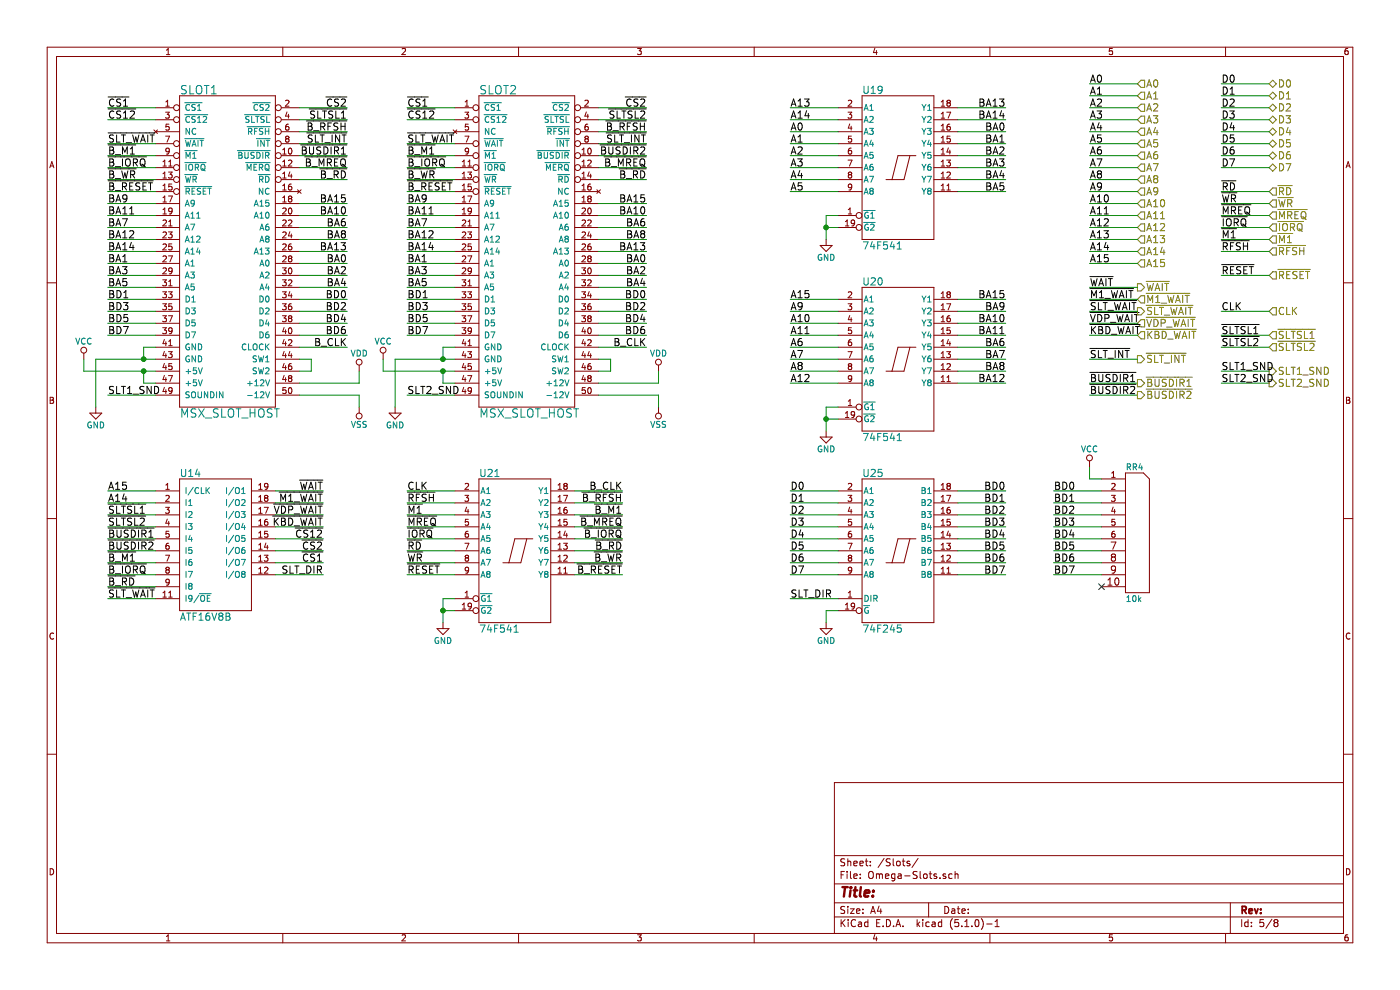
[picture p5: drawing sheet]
EESchema Schematic File Version 4
LIBS:Omega-Mainboard-cache
EELAYER 29 0
EELAYER END
$Descr A4 11693 8268
encoding utf-8
Sheet 5 8
Title ""
Date ""
Rev ""
Comp ""
Comment1 ""
Comment2 ""
Comment3 ""
Comment4 ""
$EndDescr
$Comp
L my_components:MSX_SLOT_HOST SLOT1
U 1 1
P 1900 2100
F 0 "SLOT1" H 1500 3450 70  0000 L CNN
F 1 "MSX_SLOT_HOST" H 1500 750 70  0000 L CNN
F 2 "My_Components:Conn_Edge_50P" H 2000 1800 60  0001 C CNN
F 3 "" H 2000 1800 60  0000 C CNN
	1    1900 2100
	1    0    0    -1  
$EndComp
$Comp
L power:VCC #PWR057
U 1 1
P 700 3000
F 0 "#PWR057" H 700 2850 50  0001 C CNN
F 1 "VCC" H 700 3150 50  0000 C CNN
F 2 "" H 700 3000 50  0001 C CNN
F 3 "" H 700 3000 50  0001 C CNN
	1    700  3000
	1    0    0    -1  
$EndComp
$Comp
L power:GND #PWR058
U 1 1
P 800 3400
F 0 "#PWR058" H 800 3150 50  0001 C CNN
F 1 "GND" H 800 3250 50  0000 C CNN
F 2 "" H 800 3400 50  0001 C CNN
F 3 "" H 800 3400 50  0001 C CNN
	1    800  3400
	1    0    0    -1  
$EndComp
$Comp
L power:VDD #PWR059
U 1 1
P 3000 3100
F 0 "#PWR059" H 3000 2950 50  0001 C CNN
F 1 "VDD" H 3000 3250 50  0000 C CNN
F 2 "" H 3000 3100 50  0001 C CNN
F 3 "" H 3000 3100 50  0001 C CNN
	1    3000 3100
	1    0    0    -1  
$EndComp
$Comp
L power:VSS #PWR060
U 1 1
P 3000 3400
F 0 "#PWR060" H 3000 3250 50  0001 C CNN
F 1 "VSS" H 3000 3550 50  0000 C CNN
F 2 "" H 3000 3400 50  0001 C CNN
F 3 "" H 3000 3400 50  0001 C CNN
	1    3000 3400
	-1   0    0    1   
$EndComp
Text Label 900  900  0    60   ~ 0
~CS1
Text Label 900  1000 0    60   ~ 0
~CS12
Text Label 2900 900  2    60   ~ 0
~CS2
Text Label 900  1200 0    60   ~ 0
~SLT_WAIT
Text Label 900  1300 0    60   ~ 0
~B_M1
Text Label 900  1400 0    60   ~ 0
~B_IORQ
Text Label 900  1500 0    60   ~ 0
~B_WR
Text Label 900  1600 0    60   ~ 0
~B_RESET
Text Label 900  1700 0    60   ~ 0
BA9
Text Label 900  1800 0    60   ~ 0
BA11
Text Label 900  1900 0    60   ~ 0
BA7
Text Label 900  2000 0    60   ~ 0
BA12
Text Label 900  2100 0    60   ~ 0
BA14
Text Label 900  2200 0    60   ~ 0
BA1
Text Label 900  2300 0    60   ~ 0
BA3
Text Label 900  2400 0    60   ~ 0
BA5
Text Label 900  2500 0    60   ~ 0
BD1
Text Label 900  2600 0    60   ~ 0
BD3
Text Label 900  2700 0    60   ~ 0
BD5
Text Label 900  2800 0    60   ~ 0
BD7
Text Label 2900 1000 2    60   ~ 0
~SLTSL1
Text Label 2900 1100 2    60   ~ 0
~B_RFSH
Text Label 2900 1200 2    60   ~ 0
~SLT_INT
Text Label 2900 1300 2    60   ~ 0
~BUSDIR1
Text Label 2900 1400 2    60   ~ 0
~B_MREQ
Text Label 2900 1500 2    60   ~ 0
~B_RD
Text Label 2900 1700 2    60   ~ 0
BA15
Text Label 2900 1800 2    60   ~ 0
BA10
Text Label 2900 1900 2    60   ~ 0
BA6
Text Label 2900 2000 2    60   ~ 0
BA8
Text Label 2900 2100 2    60   ~ 0
BA13
Text Label 2900 2200 2    60   ~ 0
BA0
Text Label 2900 2300 2    60   ~ 0
BA2
Text Label 2900 2400 2    60   ~ 0
BA4
Text Label 2900 2500 2    60   ~ 0
BD0
Text Label 2900 2600 2    60   ~ 0
BD2
Text Label 2900 2700 2    60   ~ 0
BD4
Text Label 2900 2800 2    60   ~ 0
BD6
Text Label 2900 2900 2    60   ~ 0
B_CLK
Text Label 900  3300 0    60   ~ 0
SLT1_SND
$Comp
L my_components:MSX_SLOT_HOST SLOT2
U 1 1
P 4400 2100
F 0 "SLOT2" H 4000 3450 70  0000 L CNN
F 1 "MSX_SLOT_HOST" H 4000 750 70  0000 L CNN
F 2 "My_Components:Conn_Edge_50P" H 4500 1800 60  0001 C CNN
F 3 "" H 4500 1800 60  0000 C CNN
	1    4400 2100
	1    0    0    -1  
$EndComp
$Comp
L power:VCC #PWR061
U 1 1
P 3200 3000
F 0 "#PWR061" H 3200 2850 50  0001 C CNN
F 1 "VCC" H 3200 3150 50  0000 C CNN
F 2 "" H 3200 3000 50  0001 C CNN
F 3 "" H 3200 3000 50  0001 C CNN
	1    3200 3000
	1    0    0    -1  
$EndComp
$Comp
L power:GND #PWR062
U 1 1
P 3300 3400
F 0 "#PWR062" H 3300 3150 50  0001 C CNN
F 1 "GND" H 3300 3250 50  0000 C CNN
F 2 "" H 3300 3400 50  0001 C CNN
F 3 "" H 3300 3400 50  0001 C CNN
	1    3300 3400
	1    0    0    -1  
$EndComp
$Comp
L power:VDD #PWR063
U 1 1
P 5500 3100
F 0 "#PWR063" H 5500 2950 50  0001 C CNN
F 1 "VDD" H 5500 3250 50  0000 C CNN
F 2 "" H 5500 3100 50  0001 C CNN
F 3 "" H 5500 3100 50  0001 C CNN
	1    5500 3100
	1    0    0    -1  
$EndComp
$Comp
L power:VSS #PWR064
U 1 1
P 5500 3400
F 0 "#PWR064" H 5500 3250 50  0001 C CNN
F 1 "VSS" H 5500 3550 50  0000 C CNN
F 2 "" H 5500 3400 50  0001 C CNN
F 3 "" H 5500 3400 50  0001 C CNN
	1    5500 3400
	-1   0    0    1   
$EndComp
Text Label 3400 900  0    60   ~ 0
~CS1
Text Label 3400 1000 0    60   ~ 0
~CS12
Text Label 5400 900  2    60   ~ 0
~CS2
Text Label 3400 1200 0    60   ~ 0
~SLT_WAIT
Text Label 3400 1300 0    60   ~ 0
~B_M1
Text Label 3400 1400 0    60   ~ 0
~B_IORQ
Text Label 3400 1500 0    60   ~ 0
~B_WR
Text Label 3400 1600 0    60   ~ 0
~B_RESET
Text Label 5400 1000 2    60   ~ 0
~SLTSL2
Text Label 5400 1100 2    60   ~ 0
~B_RFSH
Text Label 5400 1200 2    60   ~ 0
~SLT_INT
Text Label 5400 1300 2    60   ~ 0
~BUSDIR2
Text Label 5400 1400 2    60   ~ 0
~B_MREQ
Text Label 5400 1500 2    60   ~ 0
~B_RD
Text Label 5400 2900 2    60   ~ 0
B_CLK
Text Label 3400 3300 0    60   ~ 0
SLT2_SND
$Comp
L my_components:74LS245 U25
U 1 1
P 7500 4600
F 0 "U25" H 7200 5250 60  0000 L CNN
F 1 "74F245" H 7200 3950 60  0000 L CNN
F 2 "My_Components:IC_DIP20_300" H 7500 4600 60  0001 C CNN
F 3 "" H 7500 4600 60  0000 C CNN
	1    7500 4600
	1    0    0    -1  
$EndComp
Text Label 6600 4100 0    60   ~ 0
D0
Text Label 6600 4200 0    60   ~ 0
D1
Text Label 6600 4300 0    60   ~ 0
D2
Text Label 6600 4400 0    60   ~ 0
D3
Text Label 6600 4500 0    60   ~ 0
D4
Text Label 6600 4600 0    60   ~ 0
D5
Text Label 6600 4700 0    60   ~ 0
D6
Text Label 6600 4800 0    60   ~ 0
D7
$Comp
L power:GND #PWR065
U 1 1
P 6900 5200
F 0 "#PWR065" H 6900 4950 50  0001 C CNN
F 1 "GND" H 6900 5050 50  0000 C CNN
F 2 "" H 6900 5200 50  0000 C CNN
F 3 "" H 6900 5200 50  0000 C CNN
	1    6900 5200
	1    0    0    -1  
$EndComp
Text Label 6600 1100 0    60   ~ 0
A0
Text Label 6600 1200 0    60   ~ 0
A1
Text Label 6600 1300 0    60   ~ 0
A2
Text Label 6600 1400 0    60   ~ 0
A3
Text Label 6600 1500 0    60   ~ 0
A4
Text Label 6600 1600 0    60   ~ 0
A5
Text Label 6600 2900 0    60   ~ 0
A6
Text Label 6600 3000 0    60   ~ 0
A7
Text Label 6600 3100 0    60   ~ 0
A8
Text Label 6600 2600 0    60   ~ 0
A9
Text Label 6600 2700 0    60   ~ 0
A10
Text Label 6600 2800 0    60   ~ 0
A11
Text Label 6600 3200 0    60   ~ 0
A12
Text Label 6600 900  0    60   ~ 0
A13
Text Label 6600 1000 0    60   ~ 0
A14
Text Label 6600 2500 0    60   ~ 0
A15
$Comp
L power:GND #PWR066
U 1 1
P 6900 2000
F 0 "#PWR066" H 6900 1750 50  0001 C CNN
F 1 "GND" H 6900 1850 50  0000 C CNN
F 2 "" H 6900 2000 50  0001 C CNN
F 3 "" H 6900 2000 50  0001 C CNN
	1    6900 2000
	1    0    0    -1  
$EndComp
Text Label 10200 700  0    60   ~ 0
D0
Text Label 10200 800  0    60   ~ 0
D1
Text Label 10200 900  0    60   ~ 0
D2
Text Label 10200 1000 0    60   ~ 0
D3
Text Label 10200 1100 0    60   ~ 0
D4
Text Label 10200 1200 0    60   ~ 0
D5
Text Label 10200 1300 0    60   ~ 0
D6
Text Label 10200 1400 0    60   ~ 0
D7
Text Label 9100 700  0    60   ~ 0
A0
Text Label 9100 800  0    60   ~ 0
A1
Text Label 9100 900  0    60   ~ 0
A2
Text Label 9100 1000 0    60   ~ 0
A3
Text Label 9100 1100 0    60   ~ 0
A4
Text Label 9100 1200 0    60   ~ 0
A5
Text Label 9100 1300 0    60   ~ 0
A6
Text Label 9100 1400 0    60   ~ 0
A7
Text Label 9100 1500 0    60   ~ 0
A8
Text Label 9100 1600 0    60   ~ 0
A9
Text Label 9100 1700 0    60   ~ 0
A10
Text Label 9100 1800 0    60   ~ 0
A11
Text Label 9100 1900 0    60   ~ 0
A12
Text Label 9100 2000 0    60   ~ 0
A13
Text Label 9100 2100 0    60   ~ 0
A14
Text Label 9100 2200 0    60   ~ 0
A15
Text HLabel 9500 700  2    60   Input ~ 0
A0
Text HLabel 9500 800  2    60   Input ~ 0
A1
Text HLabel 9500 900  2    60   Input ~ 0
A2
Text HLabel 9500 1000 2    60   Input ~ 0
A3
Text HLabel 9500 1100 2    60   Input ~ 0
A4
Text HLabel 9500 1200 2    60   Input ~ 0
A5
Text HLabel 9500 1300 2    60   Input ~ 0
A6
Text HLabel 9500 1400 2    60   Input ~ 0
A7
Text HLabel 9500 1500 2    60   Input ~ 0
A8
Text HLabel 9500 1600 2    60   Input ~ 0
A9
Text HLabel 9500 1700 2    60   Input ~ 0
A10
Text HLabel 9500 1800 2    60   Input ~ 0
A11
Text HLabel 9500 1900 2    60   Input ~ 0
A12
Text HLabel 9500 2000 2    60   Input ~ 0
A13
Text HLabel 9500 2100 2    60   Input ~ 0
A14
Text HLabel 9500 2200 2    60   Input ~ 0
A15
Text HLabel 10600 700  2    60   BiDi ~ 0
D0
Text HLabel 10600 800  2    60   BiDi ~ 0
D1
Text HLabel 10600 900  2    60   BiDi ~ 0
D2
Text HLabel 10600 1000 2    60   BiDi ~ 0
D3
Text HLabel 10600 1100 2    60   BiDi ~ 0
D4
Text HLabel 10600 1200 2    60   BiDi ~ 0
D5
Text HLabel 10600 1300 2    60   BiDi ~ 0
D6
Text HLabel 10600 1400 2    60   BiDi ~ 0
D7
Text Label 10200 1800 0    60   ~ 0
~MREQ
Text Label 10200 1600 0    60   ~ 0
~RD
Text Label 10200 1700 0    60   ~ 0
~WR
Text Label 10200 1900 0    60   ~ 0
~IORQ
Text Label 10200 2100 0    60   ~ 0
~RFSH
Text Label 10200 2300 0    60   ~ 0
~RESET
Text HLabel 10600 1600 2    60   Input ~ 0
~RD
Text HLabel 10600 1700 2    60   Input ~ 0
~WR
Text HLabel 10600 1800 2    60   Input ~ 0
~MREQ
Text HLabel 10600 1900 2    60   Input ~ 0
~IORQ
Text HLabel 10600 2100 2    60   Input ~ 0
~RFSH
Text HLabel 10600 2300 2    60   Input ~ 0
~RESET
Text HLabel 10600 2600 2    60   Input ~ 0
CLK
Text Label 10200 2600 0    60   ~ 0
CLK
Text Label 9100 2400 0    60   ~ 0
~WAIT
Text HLabel 9500 2400 2    60   Output ~ 0
~WAIT
Text Label 10200 2000 0    60   ~ 0
~M1
Text HLabel 10600 2000 2    60   Input ~ 0
~M1
Text Label 9100 3000 0    60   ~ 0
~SLT_INT
Text HLabel 9500 3000 2    60   Output ~ 0
~SLT_INT
Text Label 3400 4600 0    60   ~ 0
~RD
Text Label 3400 4700 0    60   ~ 0
~WR
Text Label 3400 4400 0    60   ~ 0
~MREQ
Text Label 3400 4500 0    60   ~ 0
~IORQ
Text Label 3400 4300 0    60   ~ 0
~M1
$Comp
L Omega-Mainboard-rescue:74LS541-my_components U19
U 1 1
P 7500 1400
AR Path="/5BEF560D" Ref="U19"  Part="1" 
AR Path="/5BEF1964/5BEF560D" Ref="U19"  Part="1" 
F 0 "U19" H 7200 2050 60  0000 L CNN
F 1 "74F541" H 7200 750 60  0000 L CNN
F 2 "My_Components:IC_DIP20_300" H 7500 1400 60  0001 C CNN
F 3 "" H 7500 1400 60  0000 C CNN
	1    7500 1400
	1    0    0    -1  
$EndComp
$Comp
L Omega-Mainboard-rescue:74LS541-my_components U20
U 1 1
P 7500 3000
AR Path="/5BEF59D4" Ref="U20"  Part="1" 
AR Path="/5BEF1964/5BEF59D4" Ref="U20"  Part="1" 
F 0 "U20" H 7200 3650 60  0000 L CNN
F 1 "74F541" H 7200 2350 60  0000 L CNN
F 2 "My_Components:IC_DIP20_300" H 7500 3000 60  0001 C CNN
F 3 "" H 7500 3000 60  0000 C CNN
	1    7500 3000
	1    0    0    -1  
$EndComp
$Comp
L power:GND #PWR067
U 1 1
P 3700 5200
F 0 "#PWR067" H 3700 4950 50  0001 C CNN
F 1 "GND" H 3700 5050 50  0000 C CNN
F 2 "" H 3700 5200 50  0001 C CNN
F 3 "" H 3700 5200 50  0001 C CNN
	1    3700 5200
	1    0    0    -1  
$EndComp
Text Label 8400 1100 2    60   ~ 0
BA0
Text Label 8400 1200 2    60   ~ 0
BA1
Text Label 8400 1300 2    60   ~ 0
BA2
Text Label 8400 1400 2    60   ~ 0
BA3
Text Label 8400 1500 2    60   ~ 0
BA4
Text Label 8400 1600 2    60   ~ 0
BA5
Text Label 8400 2900 2    60   ~ 0
BA6
Text Label 8400 3000 2    60   ~ 0
BA7
Text Label 8400 3100 2    60   ~ 0
BA8
Text Label 8400 2600 2    60   ~ 0
BA9
Text Label 8400 2700 2    60   ~ 0
BA10
Text Label 8400 2800 2    60   ~ 0
BA11
Text Label 8400 3200 2    60   ~ 0
BA12
Text Label 8400 900  2    60   ~ 0
BA13
Text Label 8400 1000 2    60   ~ 0
BA14
Text Label 8400 2500 2    60   ~ 0
BA15
Text Label 6600 5000 0    60   ~ 0
SLT_DIR
Text Label 8400 4100 2    60   ~ 0
BD0
Text Label 8400 4200 2    60   ~ 0
BD1
Text Label 8400 4300 2    60   ~ 0
BD2
Text Label 8400 4400 2    60   ~ 0
BD3
Text Label 8400 4500 2    60   ~ 0
BD4
Text Label 8400 4600 2    60   ~ 0
BD5
Text Label 8400 4700 2    60   ~ 0
BD6
Text Label 8400 4800 2    60   ~ 0
BD7
$Comp
L Omega-Mainboard-rescue:74LS541-my_components U21
U 1 1
P 4300 4600
AR Path="/5BEF60E6" Ref="U21"  Part="1" 
AR Path="/5BEF1964/5BEF60E6" Ref="U21"  Part="1" 
F 0 "U21" H 4000 5250 60  0000 L CNN
F 1 "74F541" H 4000 3950 60  0000 L CNN
F 2 "My_Components:IC_DIP20_300" H 4300 4600 60  0001 C CNN
F 3 "" H 4300 4600 60  0000 C CNN
	1    4300 4600
	1    0    0    -1  
$EndComp
Text Label 3400 4100 0    60   ~ 0
CLK
Text Label 5200 4600 2    60   ~ 0
~B_RD
Text Label 5200 4700 2    60   ~ 0
~B_WR
Text Label 5200 4400 2    60   ~ 0
~B_MREQ
Text Label 5200 4500 2    60   ~ 0
~B_IORQ
Text Label 5200 4300 2    60   ~ 0
~B_M1
Text Label 5200 4100 2    60   ~ 0
B_CLK
Text Label 5200 4200 2    60   ~ 0
~B_RFSH
Text Label 3400 4200 0    60   ~ 0
~RFSH
Text Label 3400 4800 0    60   ~ 0
~RESET
Text Label 5200 4800 2    60   ~ 0
~B_RESET
Text Label 5400 1700 2    60   ~ 0
BA15
Text Label 5400 1800 2    60   ~ 0
BA10
Text Label 5400 1900 2    60   ~ 0
BA6
Text Label 5400 2000 2    60   ~ 0
BA8
Text Label 5400 2100 2    60   ~ 0
BA13
Text Label 5400 2200 2    60   ~ 0
BA0
Text Label 5400 2300 2    60   ~ 0
BA2
Text Label 5400 2400 2    60   ~ 0
BA4
Text Label 5400 2500 2    60   ~ 0
BD0
Text Label 5400 2600 2    60   ~ 0
BD2
Text Label 5400 2700 2    60   ~ 0
BD4
Text Label 5400 2800 2    60   ~ 0
BD6
Text Label 3400 1700 0    60   ~ 0
BA9
Text Label 3400 1800 0    60   ~ 0
BA11
Text Label 3400 1900 0    60   ~ 0
BA7
Text Label 3400 2000 0    60   ~ 0
BA12
Text Label 3400 2100 0    60   ~ 0
BA14
Text Label 3400 2200 0    60   ~ 0
BA1
Text Label 3400 2300 0    60   ~ 0
BA3
Text Label 3400 2400 0    60   ~ 0
BA5
Text Label 3400 2500 0    60   ~ 0
BD1
Text Label 3400 2600 0    60   ~ 0
BD3
Text Label 3400 2700 0    60   ~ 0
BD5
Text Label 3400 2800 0    60   ~ 0
BD7
$Comp
L power:GND #PWR068
U 1 1
P 6900 3600
F 0 "#PWR068" H 6900 3350 50  0001 C CNN
F 1 "GND" H 6900 3450 50  0000 C CNN
F 2 "" H 6900 3600 50  0001 C CNN
F 3 "" H 6900 3600 50  0001 C CNN
	1    6900 3600
	1    0    0    -1  
$EndComp
Connection ~ 6900 3500
Wire Wire Line
	7000 3400 6900 3400
Wire Wire Line
	6900 3400 6900 3500
Wire Wire Line
	7000 3500 6900 3500
Wire Wire Line
	3800 2800 3400 2800
Wire Wire Line
	3800 2700 3400 2700
Wire Wire Line
	3800 2600 3400 2600
Wire Wire Line
	3800 2500 3400 2500
Wire Wire Line
	3800 2400 3400 2400
Wire Wire Line
	3800 2300 3400 2300
Wire Wire Line
	3800 2200 3400 2200
Wire Wire Line
	3800 2100 3400 2100
Wire Wire Line
	3800 2000 3400 2000
Wire Wire Line
	3800 1900 3400 1900
Wire Wire Line
	3800 1800 3400 1800
Wire Wire Line
	3800 1700 3400 1700
Wire Wire Line
	5000 2800 5400 2800
Wire Wire Line
	5000 2700 5400 2700
Wire Wire Line
	5000 2600 5400 2600
Wire Wire Line
	5000 2500 5400 2500
Wire Wire Line
	5000 2400 5400 2400
Wire Wire Line
	5000 2300 5400 2300
Wire Wire Line
	5000 2200 5400 2200
Wire Wire Line
	5000 2100 5400 2100
Wire Wire Line
	5000 2000 5400 2000
Wire Wire Line
	5000 1900 5400 1900
Wire Wire Line
	5000 1800 5400 1800
Wire Wire Line
	5000 1700 5400 1700
Wire Wire Line
	4800 4800 5200 4800
Wire Wire Line
	4800 4700 5200 4700
Wire Wire Line
	4800 4600 5200 4600
Wire Wire Line
	4800 4500 5200 4500
Wire Wire Line
	4800 4400 5200 4400
Wire Wire Line
	4800 4300 5200 4300
Wire Wire Line
	4800 4200 5200 4200
Wire Wire Line
	4800 4100 5200 4100
Wire Wire Line
	8000 4800 8400 4800
Wire Wire Line
	8000 4700 8400 4700
Wire Wire Line
	8000 4600 8400 4600
Wire Wire Line
	8000 4500 8400 4500
Wire Wire Line
	8000 4400 8400 4400
Wire Wire Line
	8000 4300 8400 4300
Wire Wire Line
	8000 4200 8400 4200
Wire Wire Line
	8000 4100 8400 4100
Wire Wire Line
	7000 5000 6600 5000
Wire Wire Line
	8000 2500 8400 2500
Wire Wire Line
	8000 1000 8400 1000
Wire Wire Line
	8000 900  8400 900 
Wire Wire Line
	8000 3200 8400 3200
Wire Wire Line
	8000 2800 8400 2800
Wire Wire Line
	8000 2700 8400 2700
Wire Wire Line
	8000 2600 8400 2600
Wire Wire Line
	8000 3100 8400 3100
Wire Wire Line
	8000 3000 8400 3000
Wire Wire Line
	8000 2900 8400 2900
Wire Wire Line
	8000 1600 8400 1600
Wire Wire Line
	8000 1500 8400 1500
Wire Wire Line
	8000 1400 8400 1400
Wire Wire Line
	8000 1300 8400 1300
Wire Wire Line
	8000 1200 8400 1200
Wire Wire Line
	8000 1100 8400 1100
Connection ~ 3700 5100
Wire Wire Line
	3800 5000 3700 5000
Wire Wire Line
	3700 5000 3700 5100
Wire Wire Line
	3800 5100 3700 5100
Connection ~ 6900 1900
Wire Wire Line
	7000 1800 6900 1800
Wire Wire Line
	3800 4800 3400 4800
Wire Wire Line
	3800 4700 3400 4700
Wire Wire Line
	3800 4600 3400 4600
Wire Wire Line
	3800 4500 3400 4500
Wire Wire Line
	3800 4400 3400 4400
Wire Wire Line
	3800 4300 3400 4300
Wire Wire Line
	3800 4200 3400 4200
Wire Wire Line
	3800 4100 3400 4100
Wire Wire Line
	9100 3000 9500 3000
Wire Wire Line
	10200 2000 10600 2000
Wire Wire Line
	9100 2400 9500 2400
Wire Wire Line
	10200 2600 10600 2600
Wire Wire Line
	10200 2300 10600 2300
Wire Wire Line
	10200 2100 10600 2100
Wire Wire Line
	10200 1900 10600 1900
Wire Wire Line
	10200 1800 10600 1800
Wire Wire Line
	10200 1700 10600 1700
Wire Wire Line
	10200 1600 10600 1600
Wire Wire Line
	9500 2200 9100 2200
Wire Wire Line
	9500 2100 9100 2100
Wire Wire Line
	9500 2000 9100 2000
Wire Wire Line
	9500 1900 9100 1900
Wire Wire Line
	9500 1800 9100 1800
Wire Wire Line
	9500 1700 9100 1700
Wire Wire Line
	9500 1600 9100 1600
Wire Wire Line
	9500 1500 9100 1500
Wire Wire Line
	9500 1400 9100 1400
Wire Wire Line
	9500 1300 9100 1300
Wire Wire Line
	9500 1200 9100 1200
Wire Wire Line
	9500 1100 9100 1100
Wire Wire Line
	9500 1000 9100 1000
Wire Wire Line
	9500 900  9100 900 
Wire Wire Line
	9500 800  9100 800 
Wire Wire Line
	9500 700  9100 700 
Wire Wire Line
	10600 1400 10200 1400
Wire Wire Line
	10600 1300 10200 1300
Wire Wire Line
	10600 1200 10200 1200
Wire Wire Line
	10600 1100 10200 1100
Wire Wire Line
	10600 1000 10200 1000
Wire Wire Line
	10600 900  10200 900 
Wire Wire Line
	10600 800  10200 800 
Wire Wire Line
	10600 700  10200 700 
Wire Wire Line
	6900 1800 6900 1900
Wire Wire Line
	7000 1900 6900 1900
Wire Wire Line
	7000 2500 6600 2500
Wire Wire Line
	7000 1000 6600 1000
Wire Wire Line
	7000 900  6600 900 
Wire Wire Line
	7000 3200 6600 3200
Wire Wire Line
	7000 2800 6600 2800
Wire Wire Line
	7000 2700 6600 2700
Wire Wire Line
	7000 2600 6600 2600
Wire Wire Line
	7000 3100 6600 3100
Wire Wire Line
	7000 3000 6600 3000
Wire Wire Line
	7000 2900 6600 2900
Wire Wire Line
	7000 1600 6600 1600
Wire Wire Line
	7000 1500 6600 1500
Wire Wire Line
	7000 1400 6600 1400
Wire Wire Line
	7000 1300 6600 1300
Wire Wire Line
	7000 1200 6600 1200
Wire Wire Line
	7000 1100 6600 1100
Wire Wire Line
	6900 5100 6900 5200
Wire Wire Line
	7000 5100 6900 5100
Wire Wire Line
	7000 4800 6600 4800
Wire Wire Line
	7000 4700 6600 4700
Wire Wire Line
	7000 4600 6600 4600
Wire Wire Line
	7000 4500 6600 4500
Wire Wire Line
	7000 4400 6600 4400
Wire Wire Line
	7000 4300 6600 4300
Wire Wire Line
	7000 4200 6600 4200
Wire Wire Line
	7000 4100 6600 4100
Wire Wire Line
	5000 3300 5500 3300
Wire Wire Line
	5500 3300 5500 3400
Wire Wire Line
	5500 3200 5500 3100
Wire Wire Line
	5100 3000 5000 3000
Wire Wire Line
	5100 3100 5100 3000
Wire Wire Line
	5000 3100 5100 3100
Connection ~ 3700 3000
Wire Wire Line
	3700 2900 3800 2900
Wire Wire Line
	3700 3000 3700 2900
Wire Wire Line
	3300 3000 3300 3400
Wire Wire Line
	3300 3000 3700 3000
Connection ~ 3700 3100
Wire Wire Line
	3700 3200 3700 3100
Wire Wire Line
	3800 3200 3700 3200
Wire Wire Line
	3200 3100 3200 3000
Wire Wire Line
	3200 3100 3700 3100
Wire Wire Line
	5000 3200 5500 3200
Wire Wire Line
	5000 2900 5400 2900
Wire Wire Line
	5000 1500 5400 1500
Wire Wire Line
	5000 1400 5400 1400
Wire Wire Line
	5000 1300 5400 1300
Wire Wire Line
	5000 1200 5400 1200
Wire Wire Line
	5000 1100 5400 1100
Wire Wire Line
	5000 1000 5400 1000
Wire Wire Line
	5000 900  5400 900 
Wire Wire Line
	3800 3300 3400 3300
Wire Wire Line
	3800 1600 3400 1600
Wire Wire Line
	3800 1500 3400 1500
Wire Wire Line
	3800 1400 3400 1400
Wire Wire Line
	3800 1300 3400 1300
Wire Wire Line
	3800 1200 3400 1200
Wire Wire Line
	3800 1000 3400 1000
Wire Wire Line
	3800 900  3400 900 
Wire Wire Line
	2500 3300 3000 3300
Wire Wire Line
	3000 3300 3000 3400
Wire Wire Line
	3000 3200 3000 3100
Wire Wire Line
	2600 3000 2500 3000
Wire Wire Line
	2600 3100 2600 3000
Wire Wire Line
	2500 3100 2600 3100
Connection ~ 1200 3000
Wire Wire Line
	1200 2900 1300 2900
Wire Wire Line
	1200 3000 1200 2900
Wire Wire Line
	800  3000 800  3400
Wire Wire Line
	800  3000 1200 3000
Connection ~ 1200 3100
Wire Wire Line
	1200 3200 1200 3100
Wire Wire Line
	1300 3200 1200 3200
Wire Wire Line
	700  3100 700  3000
Wire Wire Line
	700  3100 1200 3100
Wire Wire Line
	2500 3200 3000 3200
Wire Wire Line
	2500 2900 2900 2900
Wire Wire Line
	2500 2800 2900 2800
Wire Wire Line
	2500 2700 2900 2700
Wire Wire Line
	2500 2600 2900 2600
Wire Wire Line
	2500 2500 2900 2500
Wire Wire Line
	2500 2400 2900 2400
Wire Wire Line
	2500 2300 2900 2300
Wire Wire Line
	2500 2200 2900 2200
Wire Wire Line
	2500 2100 2900 2100
Wire Wire Line
	2500 2000 2900 2000
Wire Wire Line
	2500 1900 2900 1900
Wire Wire Line
	2500 1800 2900 1800
Wire Wire Line
	2500 1700 2900 1700
Wire Wire Line
	2500 1500 2900 1500
Wire Wire Line
	2500 1400 2900 1400
Wire Wire Line
	2500 1300 2900 1300
Wire Wire Line
	2500 1200 2900 1200
Wire Wire Line
	2500 1100 2900 1100
Wire Wire Line
	2500 1000 2900 1000
Wire Wire Line
	2500 900  2900 900 
Wire Wire Line
	1300 3300 900  3300
Wire Wire Line
	1300 2800 900  2800
Wire Wire Line
	1300 2700 900  2700
Wire Wire Line
	1300 2600 900  2600
Wire Wire Line
	1300 2500 900  2500
Wire Wire Line
	1300 2400 900  2400
Wire Wire Line
	1300 2300 900  2300
Wire Wire Line
	1300 2200 900  2200
Wire Wire Line
	1300 2100 900  2100
Wire Wire Line
	1300 2000 900  2000
Wire Wire Line
	1300 1900 900  1900
Wire Wire Line
	1300 1800 900  1800
Wire Wire Line
	1300 1700 900  1700
Wire Wire Line
	1300 1600 900  1600
Wire Wire Line
	1300 1500 900  1500
Wire Wire Line
	1300 1400 900  1400
Wire Wire Line
	1300 1300 900  1300
Wire Wire Line
	1300 1200 900  1200
Wire Wire Line
	1300 1000 900  1000
Wire Wire Line
	1300 900  900  900 
$Comp
L my_components:RR9 RR4
U 1 1
P 9500 4450
F 0 "RR4" H 9400 5000 50  0000 L CNN
F 1 "10k" H 9400 3900 50  0000 L CNN
F 2 "My_Components:Conn_SIL10" H 9500 4450 50  0001 C CNN
F 3 "" H 9500 4450 50  0000 C CNN
	1    9500 4450
	1    0    0    -1  
$EndComp
Wire Wire Line
	9200 4000 9100 4000
Wire Wire Line
	9100 4000 9100 3900
Wire Wire Line
	9200 4100 8800 4100
Wire Wire Line
	9200 4200 8800 4200
Wire Wire Line
	9200 4300 8800 4300
Wire Wire Line
	9200 4400 8800 4400
Wire Wire Line
	9200 4500 8800 4500
Wire Wire Line
	9200 4600 8800 4600
Wire Wire Line
	9200 4700 8800 4700
Wire Wire Line
	9200 4800 8800 4800
Text Label 8800 4100 0    60   ~ 0
BD0
Text Label 8800 4200 0    60   ~ 0
BD1
Text Label 8800 4300 0    60   ~ 0
BD2
Text Label 8800 4400 0    60   ~ 0
BD3
Text Label 8800 4500 0    60   ~ 0
BD4
Text Label 8800 4600 0    60   ~ 0
BD5
Text Label 8800 4700 0    60   ~ 0
BD6
Text Label 8800 4800 0    60   ~ 0
BD7
$Comp
L power:VCC #PWR069
U 1 1
P 9100 3900
F 0 "#PWR069" H 9100 3750 50  0001 C CNN
F 1 "VCC" H 9100 4050 50  0000 C CNN
F 2 "" H 9100 3900 50  0001 C CNN
F 3 "" H 9100 3900 50  0001 C CNN
	1    9100 3900
	1    0    0    -1  
$EndComp
NoConn ~ 9200 4900
Wire Wire Line
	10200 2800 10600 2800
Wire Wire Line
	10200 2900 10600 2900
Text HLabel 10600 2800 2    60   Input ~ 0
~SLTSL1
Text HLabel 10600 2900 2    60   Input ~ 0
~SLTSL2
Text Label 10200 2800 0    60   ~ 0
~SLTSL1
Text Label 10200 2900 0    60   ~ 0
~SLTSL2
Wire Wire Line
	10200 3100 10600 3100
Wire Wire Line
	10200 3200 10600 3200
Text HLabel 10600 3100 2    60   Output ~ 0
SLT1_SND
Text HLabel 10600 3200 2    60   Output ~ 0
SLT2_SND
Text Label 10200 3100 0    60   ~ 0
SLT1_SND
Text Label 10200 3200 0    60   ~ 0
SLT2_SND
Text Label 9100 3200 0    60   ~ 0
~BUSDIR1
Text Label 9100 3300 0    60   ~ 0
~BUSDIR2
Wire Wire Line
	9500 3300 9100 3300
Wire Wire Line
	9500 3200 9100 3200
Text HLabel 9500 3200 2    60   Output ~ 0
~BUSDIR1
Text HLabel 9500 3300 2    60   Output ~ 0
~BUSDIR2
$Comp
L my_components:ATF16V8B U14
U 1 1
P 1800 4550
F 0 "U14" H 1500 5150 60  0000 L CNN
F 1 "ATF16V8B" H 1500 3950 60  0000 L CNN
F 2 "My_Components:IC_DIP20_300" H 1800 4450 60  0001 C CNN
F 3 "" H 1800 4450 60  0000 C CNN
	1    1800 4550
	1    0    0    -1  
$EndComp
Text Label 900  4500 0    60   ~ 0
~BUSDIR1
Text Label 900  4600 0    60   ~ 0
~BUSDIR2
Wire Wire Line
	1300 4600 900  4600
Wire Wire Line
	1300 4500 900  4500
Wire Wire Line
	1300 4700 900  4700
Wire Wire Line
	1300 4800 900  4800
Text Label 900  4800 0    60   ~ 0
~B_IORQ
Text Label 900  4700 0    60   ~ 0
~B_M1
Wire Wire Line
	1300 4300 900  4300
Wire Wire Line
	1300 4400 900  4400
Text Label 900  4300 0    60   ~ 0
~SLTSL1
Text Label 900  4400 0    60   ~ 0
~SLTSL2
Text Label 900  4200 0    60   ~ 0
A14
Text Label 900  4100 0    60   ~ 0
A15
Wire Wire Line
	1300 4200 900  4200
Wire Wire Line
	1300 4100 900  4100
Text Label 900  4900 0    60   ~ 0
~B_RD
Wire Wire Line
	1300 4900 900  4900
Wire Wire Line
	1300 5000 900  5000
Text Label 900  5000 0    60   ~ 0
~SLT_WAIT
Wire Wire Line
	2300 4800 2700 4800
Text Label 2700 4800 2    60   ~ 0
SLT_DIR
Text Label 2700 4700 2    60   ~ 0
~CS1
Text Label 2700 4600 2    60   ~ 0
~CS2
Text Label 2700 4500 2    60   ~ 0
~CS12
Wire Wire Line
	2300 4100 2700 4100
Wire Wire Line
	2300 4200 2700 4200
Wire Wire Line
	2300 4300 2700 4300
Wire Wire Line
	2300 4400 2700 4400
Wire Wire Line
	2300 4500 2700 4500
Wire Wire Line
	2300 4600 2700 4600
Wire Wire Line
	2300 4700 2700 4700
Text Label 2700 4100 2    60   ~ 0
~WAIT
Text Label 2700 4200 2    60   ~ 0
~M1_WAIT
Text Label 2700 4300 2    60   ~ 0
~VDP_WAIT
Text Label 2700 4400 2    60   ~ 0
~KBD_WAIT
Text Label 9100 2500 0    60   ~ 0
~M1_WAIT
Text HLabel 9500 2500 2    60   Input ~ 0
~M1_WAIT
Wire Wire Line
	9100 2500 9500 2500
Text Label 9100 2700 0    60   ~ 0
~VDP_WAIT
Text HLabel 9500 2700 2    60   Input ~ 0
~VDP_WAIT
Wire Wire Line
	9100 2700 9500 2700
Text Label 9100 2800 0    60   ~ 0
~KBD_WAIT
Text HLabel 9500 2800 2    60   Input ~ 0
~KBD_WAIT
Wire Wire Line
	9100 2800 9500 2800
Text Label 9100 2600 0    60   ~ 0
~SLT_WAIT
Text HLabel 9500 2600 2    60   Output ~ 0
~SLT_WAIT
Wire Wire Line
	9100 2600 9500 2600
Wire Wire Line
	6900 3500 6900 3600
Wire Wire Line
	3700 5100 3700 5200
Wire Wire Line
	6900 1900 6900 2000
Wire Wire Line
	3700 3000 3800 3000
Wire Wire Line
	3700 3100 3800 3100
Wire Wire Line
	1200 3000 1300 3000
Wire Wire Line
	1200 3100 1300 3100
$EndSCHEMATC
